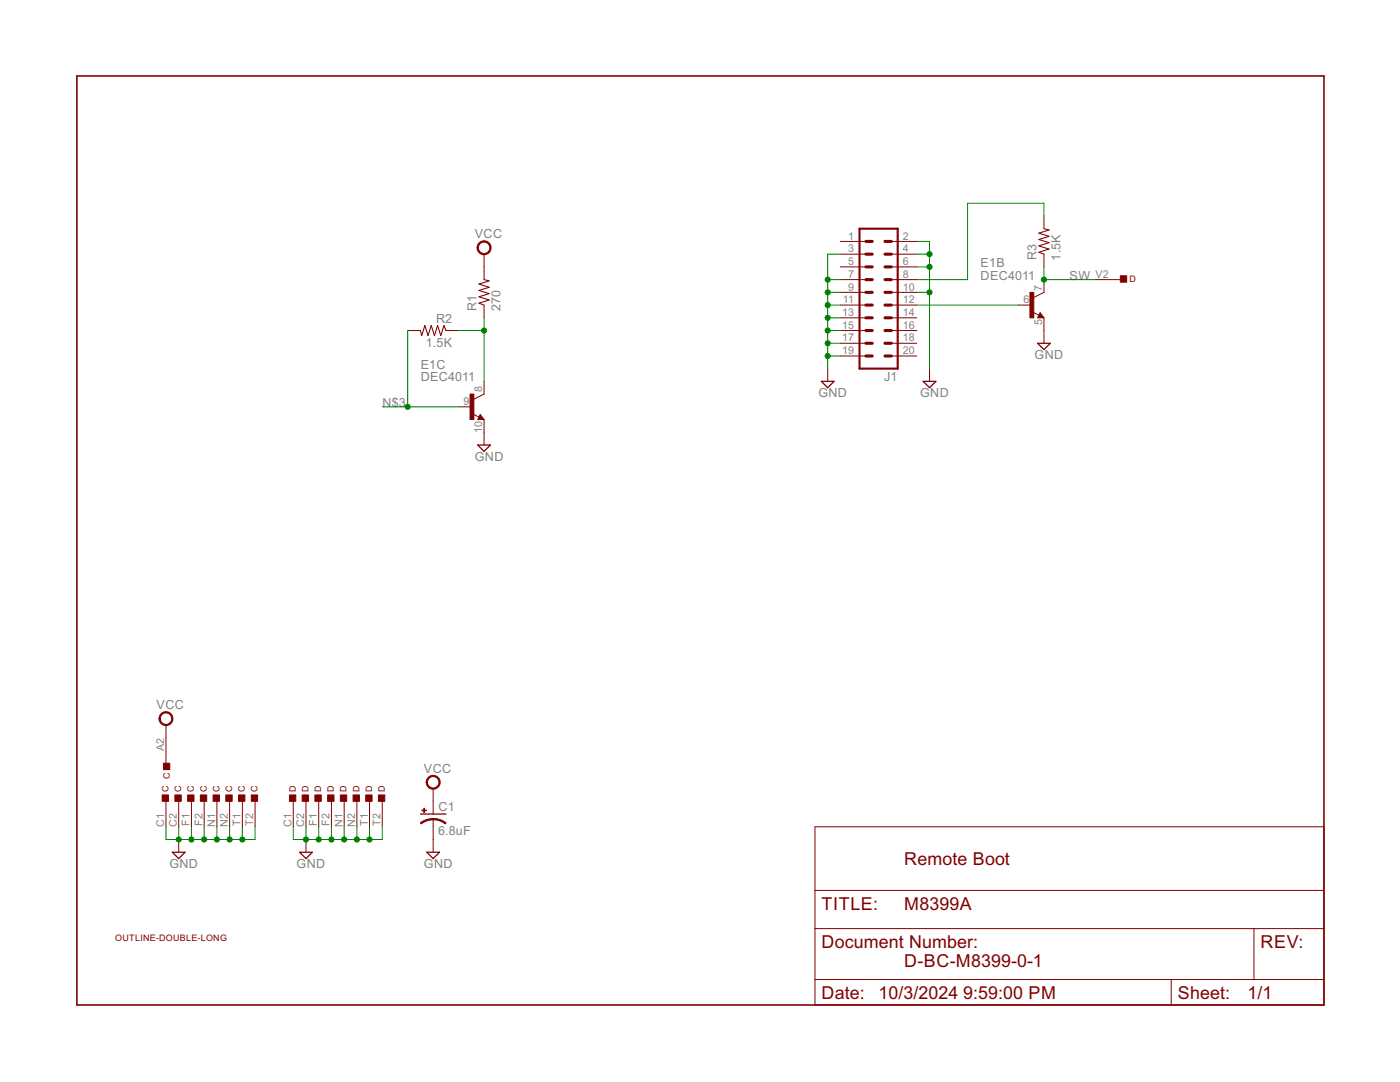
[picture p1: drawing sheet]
<svg xmlns="http://www.w3.org/2000/svg" width="279mm" height="216mm" viewBox="0 0 279 216" stroke-linecap="round" stroke-linejoin="round" font-family="sans-serif">
<path d="M15.3 15.2h248.9v185.3h-248.9z" fill="none" stroke="#800000" stroke-width=".32"/>
<g fill="none" stroke="#800000" stroke-width=".2">
<path d="M96.6 50.7v5.1M167.7 55.8h5.1M167.7 48.2h5.1M167.7 50.7h5.1M167.7 53.3h5.1M167.7 58.3h5.1M177.9 55.8h5.1M177.9 48.2h5.1M177.9 50.7h5.1M177.9 53.3h5.1M177.9 58.3h5.1M208.3 43.1v2.5"/>
<path d="M208.3 50.7v2.6M208.3 55.8v2.5l-2 1.1M218.5 55.8h5.1M81.4 66h2.5M89 66h2.5M96.6 60.9v2.5M96.6 76.1v2.5l-2 1.1M165.2 73.6v2.5M167.7 60.9h5.1M167.7 63.4h5.1M167.7 66h5.1M167.7 68.5h5.1"/>
<path d="M167.7 71h5.1M177.9 60.9h5.1M177.9 63.4h5.1M177.9 66h5.1M177.9 68.5h5.1M177.9 71h5.1M185.5 73.6v2.5M203.3 60.9h2.5M206.1 62.3l1.2 .6M207.6 62.4l.7 1h-1.2zM208.3 63.4v5.1M91.5 81.2h2.6"/>
<path d="M94.4 82.6l1.2 .6M95.8 82.7l.8 1h-1.3zM96.6 83.7v5.1M33.1 144.7v7.6M33.1 159.9v5.1M35.7 159.9v5.1M38.2 159.9v5.1M40.7 159.9v5.1M43.3 159.9v5.1M45.8 159.9v5.1M48.4 159.9v5.1M50.9 159.9v5.1"/>
<path d="M58.5 159.9v5.1M61.1 159.9v5.1M63.6 159.9v5.1M66.1 159.9v5.1M68.7 159.9v5.1M71.2 159.9v5.1M73.7 159.9v5.1M76.3 159.9v5.1M86.4 157.4v5M35.7 167.5v2.6M61.1 167.5v2.6M86.4 163.4v6.7"/>
<path d="M162.6 165h101.6v35.5h-101.6zM162.6 177.7h101.6M162.6 185.3h101.6M162.6 195.5h101.6M233.7 195.5v5M250.3 185.3v10.2"/>
</g>
<g fill="#800000" stroke="#800000" stroke-width=".2">
<path d="M45.1 158.6h1.2v1.3h-1.2z"/>
<path d="M50.1 158.6h1.3v1.3h-1.3z"/>
<path d="M40 158.6h1.3v1.3h-1.3z"/>
<path d="M34.9 158.6h1.3v1.3h-1.3z"/>
<path d="M32.6 152.3h1.3v1.3h-1.3z"/>
<path d="M42.5 158.6h1.3v1.3h-1.3z"/>
<path d="M47.6 158.6h1.3v1.3h-1.3z"/>
<path d="M37.4 158.6h1.3v1.3h-1.3z"/>
<path d="M32.4 158.6h1.2v1.3h-1.2z"/>
<path d="M70.5 158.6h1.2v1.3h-1.2z"/>
<path d="M75.5 158.6h1.3v1.3h-1.3z"/>
<path d="M65.4 158.6h1.3v1.3h-1.3z"/>
<path d="M60.3 158.6h1.3v1.3h-1.3z"/>
<path d="M223.6 55h1.3v1.3h-1.3z"/>
<path d="M67.9 158.6h1.3v1.3h-1.3z"/>
<path d="M73 158.6h1.3v1.3h-1.3z"/>
<path d="M62.8 158.6h1.3v1.3h-1.3z"/>
<path d="M57.8 158.6h1.2v1.3h-1.2z"/>
<path d="M84.2 161.6h.9v.2h-.9z"/>
<path d="M84.6 161.3h.1v.9h-.1z"/>
<path d="M205.5 58.3h.8v5.1h-.8z"/>
<path d="M93.8 78.6h.8v5.1h-.8z"/>
</g>
<path d="M171.5 45.6h7.7v28h-7.7z" fill="none" stroke="#800000" stroke-width=".42"/>
<g fill="none" stroke="#800000" stroke-width=".61">
<path d="M172.8 58.3h1.3M172.8 55.8h1.3M172.8 53.3h1.3M172.8 50.7h1.3M172.8 48.2h1.3M176.6 58.3h1.3M176.6 55.8h1.3M176.6 53.3h1.3M176.6 50.7h1.3M176.6 48.2h1.3M172.8 71h1.3M172.8 68.5h1.3"/>
<path d="M172.8 66h1.3M172.8 63.4h1.3M172.8 60.9h1.3M176.6 71h1.3M176.6 68.5h1.3M176.6 66h1.3M176.6 63.4h1.3M176.6 60.9h1.3"/>
</g>
<path d="M163.9 76.1h2.6l-1.3 1.3zM184.2 76.1h2.6l-1.3 1.3zM207.1 68.5h2.5l-1.3 1.3zM207.6 62.9l.1 .3h-.4l.3-.5 .5 .6h-.8M95.3 88.8h2.6l-1.3 1.3zM95.8 83.2l.2 .3h-.4l.2-.5 .6 .6h-.8M34.4 170.1h2.5l-1.2 1.2zM59.8 170.1h2.5l-1.2 1.2zM83.9 162.4h5.1M85.2 170.1h2.5l-1.3 1.2z" fill="none" stroke="#800000" stroke-width=".25"/>
<g fill="#800000" stroke="#800000" stroke-width=".2">
<path d="M32.1 142.4a1.4 1.4 0 0 1 2.2 .3 1.4 1.4 0 0 1-.8 2 1.4 1.4 0 0 1-1.8-1.3h.3a1.14 1.14 0 0 1 1.6-1.1 1.14 1.14 0 0 1 .3 1.9 1.14 1.14 0 0 1-1.9-.5v-.3h-.3z" fill-rule="evenodd"/>
<path d="M86.4 163.3h.3a4.1 4.1 0 0 1 2.3 .9l-.1 .2-1.4-.7-1.1-.1z" fill-rule="evenodd"/>
<path d="M83.9 164.2l1.2-.7 1.3-.2v.3l-1.5 .3-.8 .5z" fill-rule="evenodd"/>
<path d="M85.4 155.1a1.4 1.4 0 0 1 2.3 .3 1.4 1.4 0 0 1-.9 2 1.4 1.4 0 0 1-1.8-1.3h.3a1.15 1.15 0 0 1 1.6-1.1 1.15 1.15 0 0 1 .3 1.9 1.15 1.15 0 0 1-1.9-.5v-.3h-.3z" fill-rule="evenodd"/>
<path d="M95.6 48.5a1.4 1.4 0 0 1 2.2 .2 1.4 1.4 0 0 1-.8 2.1 1.4 1.4 0 0 1-1.8-1.4h.3a1.15 1.15 0 0 1 1.6-1 1.15 1.15 0 0 1 .3 1.9 1.15 1.15 0 0 1-1.9-.6v-.3h-.3z" fill-rule="evenodd"/>
</g>
<path d="M96.6 55.8l1 .2-2 .7 2 .6-2 .7 2 .6-2 .6 2 .7-2 .6 1 .4M208.3 45.6l1.1 .3-2.1 .6 2.1 .7-2.1 .6 2.1 .6-2.1 .7 2.1 .6-2.1 .6 1 .4M83.9 66l.3 1 .6-2.1 .6 2.1 .7-2.1 .6 2.1 .6-2.1 .7 2.1 .6-2.1 .4 1.1" fill="none" stroke="#800000" stroke-width=".21"/>
<g fill="none" stroke="#008000" stroke-width=".2">
<path d="M165.2 55.8h2.5M165.2 58.3h2.5M167.7 50.7h-2.5v22.9M183 50.7h2.5M183 58.3h2.5M183 48.2h2.5v25.4M183 53.3h2.5M208.3 43.1v-2.5h-15.2v15.2h-10.1M208.3 53.3v2.5h10.2M81.4 66v15.2M91.5 66h5.1M96.6 63.4v12.7"/>
<path d="M165.2 71h2.5M165.2 68.5h2.5M165.2 66h2.5M165.2 63.4h2.5M165.2 60.9h2.5M183 60.9h20.3M76.3 81.2h15.2M33.1 165v2.5h17.8v-2.5M35.7 165v2.5M38.2 165v2.5M40.7 165v2.5M43.3 165v2.5"/>
<path d="M45.8 165v2.5M48.4 165v2.5M58.5 165v2.5h17.8v-2.5M61.1 165v2.5M63.6 165v2.5M66.1 165v2.5M68.7 165v2.5M71.2 165v2.5M73.7 165v2.5"/>
</g>
<g fill="#008000" stroke="#008000" stroke-width=".2">
<circle cx="35.7" cy="167.5" r=".51"/>
<circle cx="48.4" cy="167.5" r=".51"/>
<circle cx="45.8" cy="167.5" r=".51"/>
<circle cx="43.3" cy="167.5" r=".51"/>
<circle cx="40.7" cy="167.5" r=".51"/>
<circle cx="38.2" cy="167.5" r=".51"/>
<circle cx="61.1" cy="167.5" r=".51"/>
<circle cx="73.7" cy="167.5" r=".51"/>
<circle cx="71.2" cy="167.5" r=".51"/>
<circle cx="68.7" cy="167.5" r=".51"/>
<circle cx="66.1" cy="167.5" r=".51"/>
<circle cx="63.6" cy="167.5" r=".51"/>
<circle cx="165.2" cy="55.8" r=".51"/>
<circle cx="165.2" cy="71" r=".51"/>
<circle cx="165.2" cy="68.5" r=".51"/>
<circle cx="165.2" cy="66" r=".51"/>
<circle cx="165.2" cy="63.4" r=".51"/>
<circle cx="165.2" cy="60.9" r=".51"/>
<circle cx="165.2" cy="58.3" r=".51"/>
<circle cx="185.5" cy="53.3" r=".51"/>
<circle cx="185.5" cy="50.7" r=".51"/>
<circle cx="185.5" cy="58.3" r=".51"/>
<circle cx="96.6" cy="66" r=".51"/>
<circle cx="208.3" cy="55.8" r=".51"/>
<circle cx="81.4" cy="81.2" r=".51"/>
</g>
<g font-size="4" fill="#800000">
<text x="180.5" y="172.6">Remote Boot</text>
<text x="164" y="181.5">TITLE:</text>
<text x="180.5" y="181.5">M8399A</text>
<text x="164" y="189.1">Document Number:</text>
<text x="251.6" y="189.1">REV:</text>
<text x="180.5" y="192.9">D-BC-M8399-0-1</text>
<text x="164" y="199.3">Date: 10/3/2024</text>
<text x="192.2" y="199.3">9:59:00 PM</text>
<text x="235.1" y="199.3">Sheet:</text>
<text x="249" y="199.3">1/1</text>
</g>
<g font-size="2.8" fill="#808080">
<text x="94.7" y="47.5">VCC</text>
<text x="195.7" y="53.2">E1B</text>
<text x="206.9" y="51.9" transform="rotate(-90 206.9 51.9)">R3</text>
<text x="211.7" y="52" transform="rotate(-90 211.7 52)">1.5K</text>
<text x="195.7" y="55.8">DEC4011</text>
<text x="213.5" y="55.8">SW</text>
<text x="87" y="64.4">R2</text>
<text x="95.1" y="62.1" transform="rotate(-90 95.1 62.1)">R1</text>
<text x="99.9" y="62.1" transform="rotate(-90 99.9 62.1)">270</text>
<text x="85" y="69.2">1.5K</text>
<text x="206.5" y="71.7">GND</text>
<text x="84" y="76.1">DEC4011</text>
<text x="84" y="73.6">E1C</text>
<text x="176.5" y="76.1">J1</text>
<text x="76.3" y="81.2">N$3</text>
<text x="163.3" y="79.3">GND</text>
<text x="183.6" y="79.3">GND</text>
<text x="94.7" y="92">GND</text>
<text x="31.3" y="141.5">VCC</text>
<text x="84.6" y="154.2">VCC</text>
<text x="87.5" y="161.8">C1</text>
<text x="87.5" y="166.6">6.8uF</text>
<text x="33.8" y="173.2">GND</text>
<text x="59.2" y="173.2">GND</text>
<text x="84.6" y="173.2">GND</text>
</g>
<g font-size="2.4" fill="#808080">
<text x="169.3" y="47.8">1</text>
<text x="180.2" y="47.8">2</text>
<text x="169.3" y="50.4">3</text>
<text x="169.3" y="52.9">5</text>
<text x="180.2" y="50.4">4</text>
<text x="180.2" y="52.9">6</text>
<text x="169.3" y="55.4">7</text>
<text x="169.3" y="58">9</text>
<text x="180.2" y="55.4">8</text>
<text x="180.2" y="58">10</text>
<text x="208" y="58" transform="rotate(-90 208 58)">7</text>
<text x="218.6" y="55.4">V2</text>
<text x="168.1" y="63.1">13</text>
<text x="168.1" y="65.6">15</text>
<text x="168.2" y="60.5">11</text>
<text x="180.2" y="60.5">12</text>
<text x="180.2" y="63.1">14</text>
<text x="180.2" y="65.6">16</text>
<text x="204.3" y="60.5">6</text>
<text x="208" y="64.9" transform="rotate(-90 208 64.9)">5</text>
<text x="168.1" y="68.1">17</text>
<text x="168.1" y="70.7">19</text>
<text x="180.2" y="68.1">18</text>
<text x="180.2" y="70.7">20</text>
<text x="92.5" y="80.8">9</text>
<text x="96.3" y="78.3" transform="rotate(-90 96.3 78.3)">8</text>
<text x="96.3" y="86.4" transform="rotate(-90 96.3 86.4)">10</text>
<text x="32.8" y="149.9" transform="rotate(-90 32.8 149.9)">A2</text>
<text x="32.8" y="165" transform="rotate(-90 32.8 165)">C1</text>
<text x="35.3" y="165" transform="rotate(-90 35.3 165)">C2</text>
<text x="37.8" y="164.8" transform="rotate(-90 37.8 164.8)">F1</text>
<text x="40.4" y="164.8" transform="rotate(-90 40.4 164.8)">F2</text>
<text x="42.9" y="165" transform="rotate(-90 42.9 165)">N1</text>
<text x="45.5" y="165" transform="rotate(-90 45.5 165)">N2</text>
<text x="48" y="164.8" transform="rotate(-90 48 164.8)">T1</text>
<text x="50.5" y="164.8" transform="rotate(-90 50.5 164.8)">T2</text>
<text x="58.2" y="165" transform="rotate(-90 58.2 165)">C1</text>
<text x="60.7" y="165" transform="rotate(-90 60.7 165)">C2</text>
<text x="63.2" y="164.8" transform="rotate(-90 63.2 164.8)">F1</text>
<text x="65.8" y="164.8" transform="rotate(-90 65.8 164.8)">F2</text>
<text x="68.3" y="165" transform="rotate(-90 68.3 165)">N1</text>
<text x="70.9" y="165" transform="rotate(-90 70.9 165)">N2</text>
<text x="73.4" y="164.8" transform="rotate(-90 73.4 164.8)">T1</text>
<text x="75.9" y="164.8" transform="rotate(-90 75.9 164.8)">T2</text>
</g>
<g font-size="2" fill="#800000">
<text x="225.4" y="56.3">D</text>
<text x="33.9" y="155.4" transform="rotate(-90 33.9 155.4)">C</text>
<text x="33.6" y="158.1" transform="rotate(-90 33.6 158.1)">C</text>
<text x="36.2" y="158.1" transform="rotate(-90 36.2 158.1)">C</text>
<text x="38.7" y="158.1" transform="rotate(-90 38.7 158.1)">C</text>
<text x="41.2" y="158.1" transform="rotate(-90 41.2 158.1)">C</text>
<text x="43.8" y="158.1" transform="rotate(-90 43.8 158.1)">C</text>
<text x="46.3" y="158.1" transform="rotate(-90 46.3 158.1)">C</text>
<text x="48.9" y="158.1" transform="rotate(-90 48.9 158.1)">C</text>
<text x="51.4" y="158.1" transform="rotate(-90 51.4 158.1)">C</text>
<text x="59" y="158.1" transform="rotate(-90 59 158.1)">D</text>
<text x="61.6" y="158.1" transform="rotate(-90 61.6 158.1)">D</text>
<text x="64.1" y="158.1" transform="rotate(-90 64.1 158.1)">D</text>
<text x="66.6" y="158.1" transform="rotate(-90 66.6 158.1)">D</text>
<text x="69.2" y="158.1" transform="rotate(-90 69.2 158.1)">D</text>
<text x="71.7" y="158.1" transform="rotate(-90 71.7 158.1)">D</text>
<text x="74.3" y="158.1" transform="rotate(-90 74.3 158.1)">D</text>
<text x="76.8" y="158.1" transform="rotate(-90 76.8 158.1)">D</text>
<text x="23" y="187.8">OUTLINE-DOUBLE-LONG</text>
</g>
</svg>
